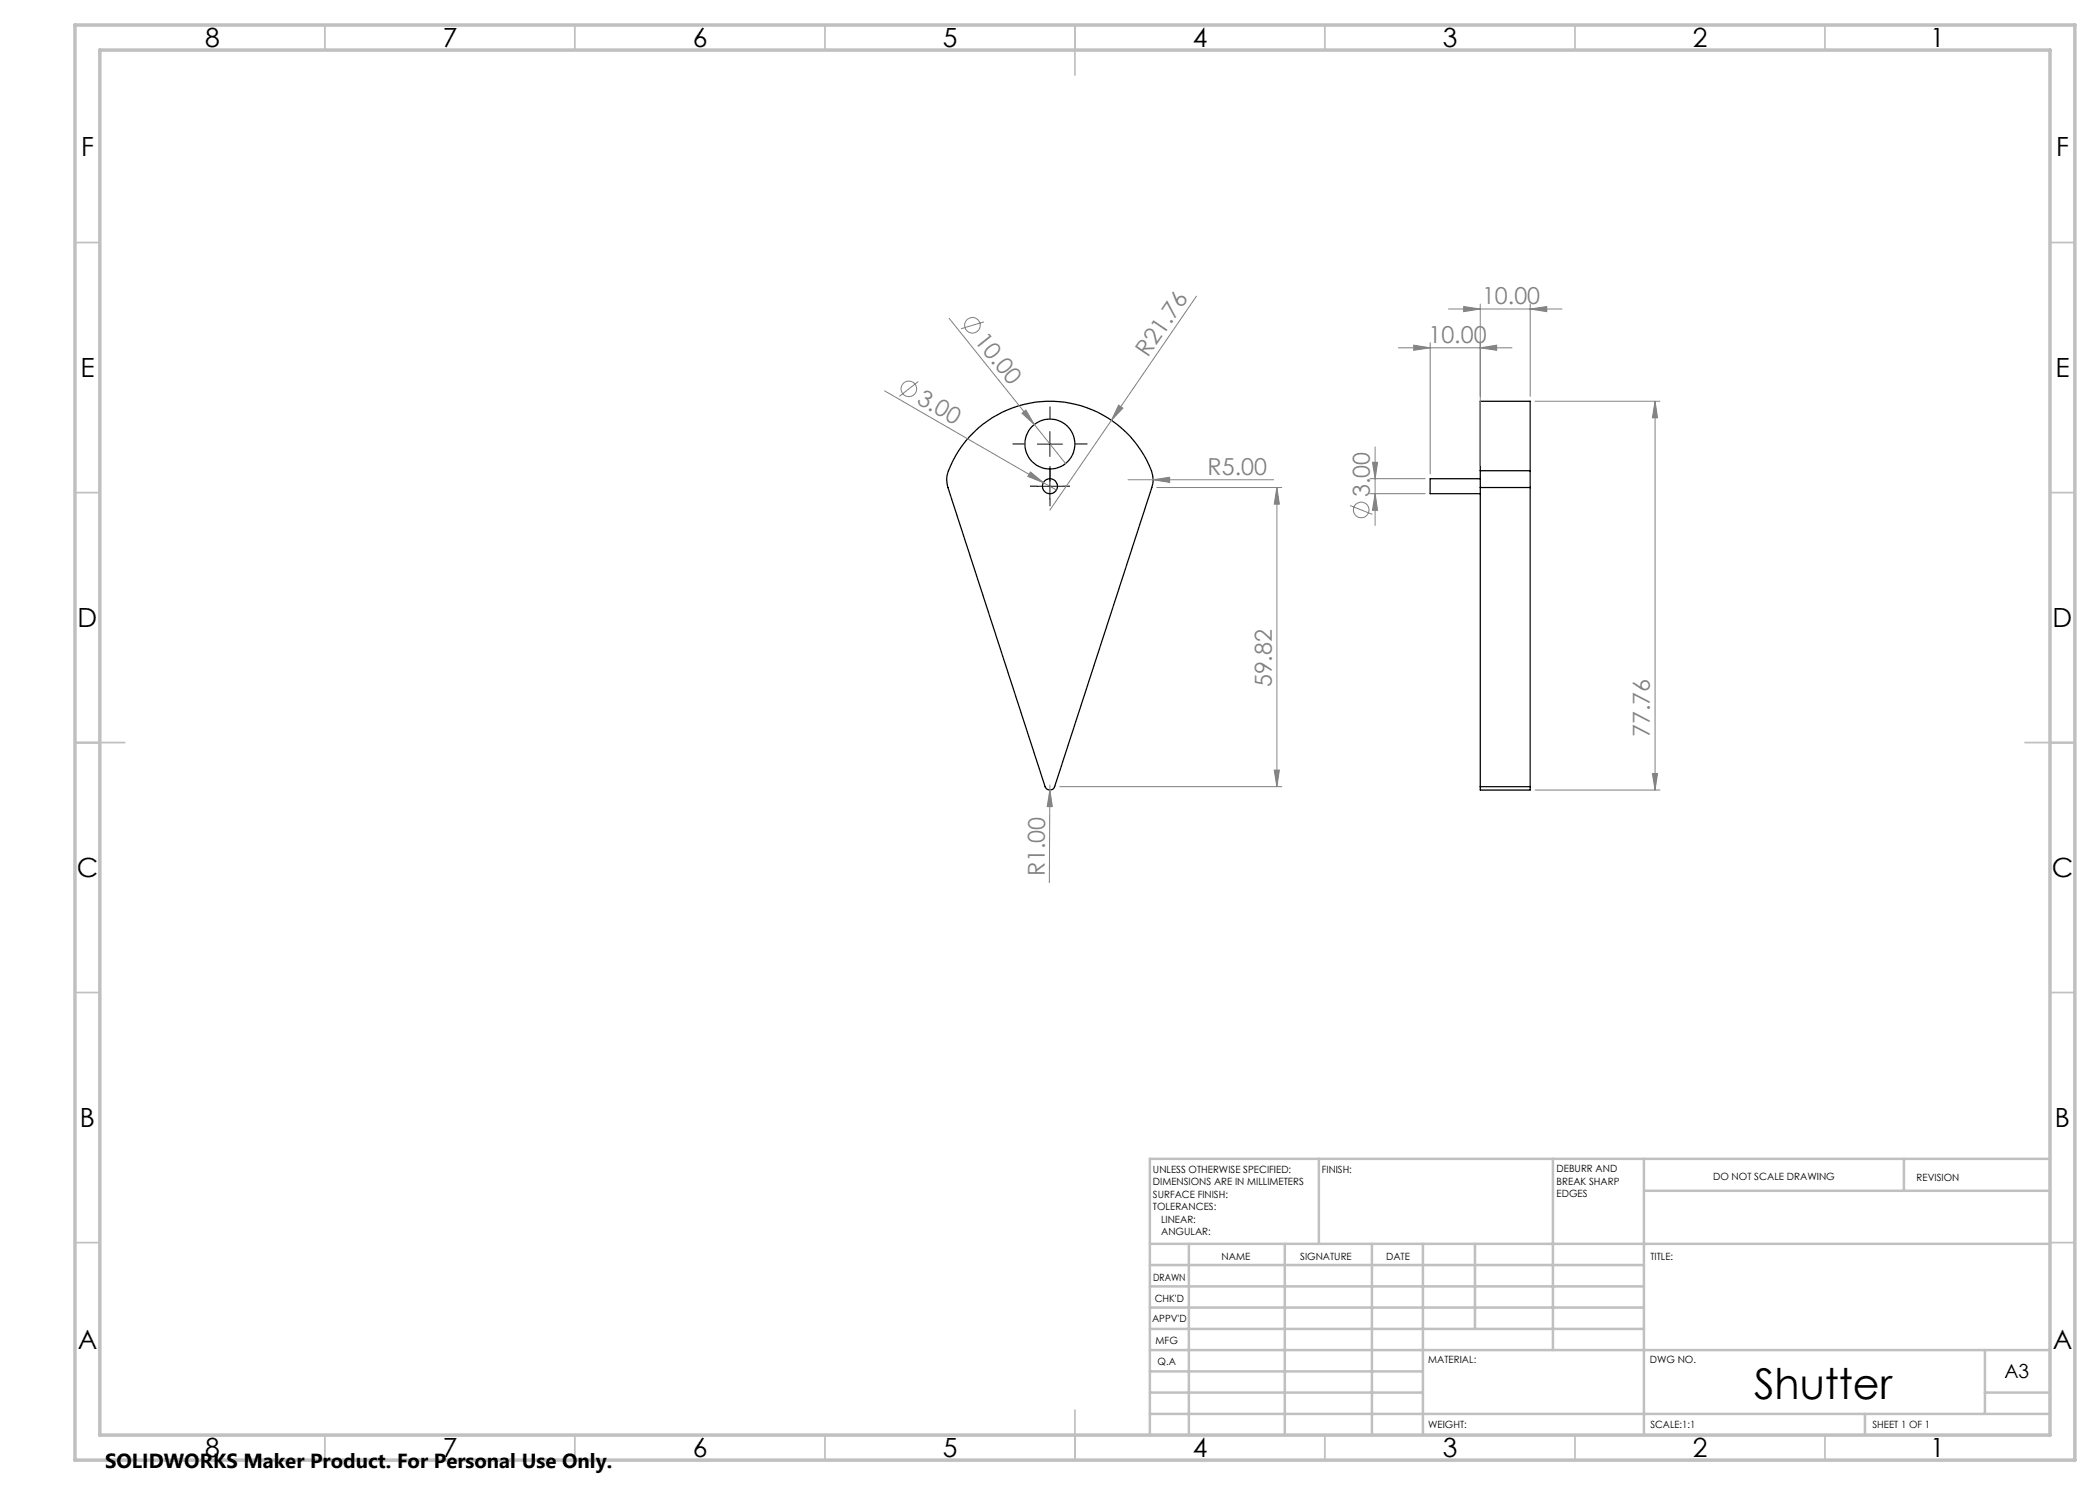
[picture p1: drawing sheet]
<svg xmlns="http://www.w3.org/2000/svg" width="420mm" height="297mm" viewBox="0 0 420 297" stroke-linecap="round" stroke-linejoin="round" font-family="sans-serif">
<g fill="none" stroke="#000" stroke-width=".25">
<path d="M194 87.3a21.7 21.7 0 0 1 36.5 7.7l.1 1.3-.2 1.2-19.5 59.8a1.01 1.01 0 0 1-.9 .7 1.01 1.01 0 0 1-1-.7l-19.4-59.8a5.3 5.3 0 0 1 .5-4.4l1.7-3.1zM296.1 94.2v3.3M296.1 94.2v-13.9h9.9v13.9M296.1 95.7h-10.1v3h10.1M296.1 97.5h9.9M296.1 94.2h9.9M296.1 97.5v59.8M306 94.2v3.3M306 97.5v59.8M296.1 157.3v.7h9.9v-.7M296.1 157.3h9.9"/>
<circle cx="210" cy="97.2" r="1.49"/>
<circle cx="210" cy="88.8" r="5"/>
</g>
<g fill="none" stroke="#808080" stroke-width=".2">
<path d="M239.3 59.2l-29.3 42.8M176.9 78.2l31.8 18.3M183.7 76.3l-3.8 3M189.8 63.7l17.1 21.2M196.8 64.4l-4.6 1.4M279.7 69.6h22.7M282.8 69l3.2 .6-3.2 .5zM286 68.5v26.3M289.7 61.8h22.7M292.7 61.3l3.4 .5-3.4 .5zM296.1 69.6l3.2-.6v1.1zM296.1 60.8v32.4"/>
<path d="M306 61.8l3.4-.5v1zM306 60.8v18.5M204.4 82.7l.8-.7 1.7 2.9zM206.1 94.4l2.6 2.1-3.1-1.2zM206.9 84.9l6.2 7.8M208.7 96.5l2.6 1.5M223.7 81l.9 .6-2.3 2.5zM225.6 96h29.1M230.6 96l3.3-.5v1zM231.4 97.5h25M255.4 97.5l.5 3.3h-1.1zM255.4 97.5v59.8"/>
<path d="M274 98.7h11M274 95.7h11M274.5 92.5h1l-.5 3.2zM275 98.7l.5 3.4h-1zM275 89.4v15.7M307 80.3h25M331 80.3l.5 3.3h-1zM331 80.3v77.7M270 101.1l4.5 1.8M210 158l.5 3.3h-1.1zM210 158l-.1 18.5M210 157v1"/>
<path d="M211.9 157.3h44.5M254.8 154h1.1l-.5 3.3zM307 158h25M330.5 154.7h1l-.5 3.3z"/>
<circle cx="181.8" cy="77.8" r="1.55"/>
<circle cx="194.5" cy="65.1" r="1.56"/>
<circle cx="272.2" cy="102" r="1.55"/>
</g>
<path d="M205 88.8h-2.5M207.5 97.2h-1.5M210 83.8v-2.5M210 93.8v2.5M210 94.7v-1.5M210 99.7v1.5M212.5 97.2h1.5M215 88.8h2.5" fill="none" stroke="#000" stroke-width=".2" stroke-dasharray="15.2 1.3 1.3 1.3" stroke-linecap="butt"/>
<path d="M207.5 88.8h5M207.5 97.3h5M210 86.3v5M210 94.8v5" fill="none" stroke="#000" stroke-width=".2"/>
<g fill="none" stroke="#c0c0c0" stroke-width=".35">
<path d="M65 5v5M115 5v5M165 5v5M215 5v10M265 5v5M315 5v5M365 5v5M15 48.5h5M410 48.5h5M15 98.5h5M410 98.5h5M15 148.5h10"/>
<path d="M405 148.5h10M15 198.5h5M410 198.5h5M15 248.5h5M410 248.5h5M65 287v5M115 287v5M165 287v5M215 282v10M265 287v5M315 287v5M365 287v5"/>
</g>
<g fill="none" stroke="#c0c0c0" stroke-width=".5">
<path d="M263.8 231.8v17M310.6 231.8v38.2M328.8 231.8v55.2M328.8 238.2h81.2M380.8 231.8v6.4M410 231.8h-180v55.2M230 248.8h180M230 257.3h98.8M230 253h98.8M237.8 248.8v38.2M257 248.8v38.2M274.4 248.8v38.2"/>
<path d="M284.6 248.8v38.2M295 248.8v17M230 265.8h98.8M230 261.5h98.8M230 278.5h54.6M230 274.3h54.6M230 270h180M397 278.5h13M397 270v12.8M230 282.8h180M373 282.8v4.2"/>
</g>
<path d="M15 5h400v287h-400zM20 10h390v277h-390z" fill="none" stroke="#c0c0c0" stroke-width=".7"/>
<g fill="#808080">
<path d="M204.4 82.7l.8-.7 1.7 2.9z"/>
<path d="M206.1 94.4l2.6 2.1-3.1-1.2z"/>
<path d="M230.6 96l3.3-.5v1z"/>
<path d="M223.7 81l.9 .6-2.3 2.5z"/>
<path d="M210 158l.5 3.3h-1.1z"/>
<path d="M306 61.8l3.4-.5v1zM292.7 61.3l3.4 .5-3.4 .5zM296.1 69.6l3.2-.6v1.1zM282.8 69l3.2 .6-3.2 .5z"/>
<path d="M254.8 154h1.1l-.5 3.3zM255.4 97.5l.5 3.3h-1.1zM275 98.7l.5 3.4h-1zM274.5 92.5h1l-.5 3.2z"/>
<path d="M331 80.3l.5 3.3h-1zM330.5 154.7h1l-.5 3.3z"/>
</g>
<text font-size="8.5" x="350.8" y="279.7">Shutter</text>
<g font-size="5.3">
<text x="41" y="9.5">8</text>
<text x="88.5" y="9.5">7</text>
<text x="138.5" y="9.5">6</text>
<text x="188.5" y="9.5">5</text>
<text x="238.5" y="9.5">4</text>
<text x="288.5" y="9.5">3</text>
<text x="338.5" y="9.5">2</text>
<text x="386" y="9.5">1</text>
<text x="16.2" y="31.2">F</text>
<text x="411.2" y="31.2">F</text>
<text x="16.1" y="75.5">E</text>
<text x="411.1" y="75.5">E</text>
<text x="15.5" y="125.5">D</text>
<text x="410.5" y="125.5">D</text>
<text x="15.4" y="175.5">C</text>
<text x="410.4" y="175.5">C</text>
<text x="16" y="225.5">B</text>
<text x="411" y="225.5">B</text>
<text x="15.5" y="269.7">A</text>
<text x="410.5" y="269.7">A</text>
<text x="41" y="291.5">8</text>
<text x="88.5" y="291.5">7</text>
<text x="138.5" y="291.5">6</text>
<text x="188.5" y="291.5">5</text>
<text x="238.5" y="291.5">4</text>
<text x="288.5" y="291.5">3</text>
<text x="338.5" y="291.5">2</text>
<text x="386" y="291.5">1</text>
</g>
<g font-size="4.7" fill="#808080">
<text x="296.4" y="60.8">10.00</text>
<text x="194.8" y="68.1" transform="rotate(51 194.8 68.1)">10.00</text>
<text x="229.6" y="71.6" transform="rotate(-56 229.6 71.6)">R21.76</text>
<text x="285.7" y="68.5">10.00</text>
<text x="183.2" y="80.5" transform="rotate(30 183.2 80.5)">3.00</text>
<text x="241.5" y="94.9">R5.00</text>
<text x="274" y="99.4" transform="rotate(-90 274 99.4)">3.00</text>
<text x="254.4" y="137.5" transform="rotate(-90 254.4 137.5)">59.82</text>
<text x="330" y="147.4" transform="rotate(-90 330 147.4)">77.76</text>
<text x="209" y="175.2" transform="rotate(-90 209 175.2)">R1.00</text>
</g>
<text font-size="4.1" x="21" y="293.7">SOLIDWORKS Maker Product. For Personal Use Only.</text>
<text font-size="3.9" x="400.9" y="275.5">A3</text>
<g font-size="2">
<text x="230.6" y="234.6">UNLESS OTHERWISE SPECIFIED:</text>
<text x="230.6" y="237.1">DIMENSIONS ARE IN MILLIMETERS</text>
<text x="230.6" y="239.6">SURFACE FINISH:</text>
<text x="264.4" y="234.6">FINISH:</text>
<text x="311.3" y="234.5">DEBURR AND</text>
<text x="311.3" y="237">BREAK SHARP</text>
<text x="311.3" y="239.5">EDGES</text>
<text x="342.6" y="236">DO NOT SCALE DRAWING</text>
<text x="383.3" y="236.2">REVISION</text>
<text x="230.6" y="242.1">TOLERANCES:</text>
<text x="232.2" y="244.6">LINEAR:</text>
<text x="232.2" y="247.1">ANGULAR:</text>
<text x="244.3" y="252">NAME</text>
<text x="260" y="251.9">SIGNATURE</text>
<text x="277.2" y="251.9">DATE</text>
<text x="330.1" y="251.9">TITLE:</text>
<text x="230.6" y="256.1">DRAWN</text>
<text x="230.9" y="260.3">CHK'D</text>
<text x="230.4" y="264.4">APPV'D</text>
<text x="231.1" y="268.8">MFG</text>
<text x="231.5" y="273">Q.A</text>
<text x="285.6" y="272.5">MATERIAL:</text>
<text x="330" y="272.5">DWG NO.</text>
<text x="285.6" y="285.5">WEIGHT:</text>
<text x="330.1" y="285.6">SCALE:1:1</text>
<text x="374.5" y="285.6">SHEET 1 OF 1</text>
</g>
</svg>
